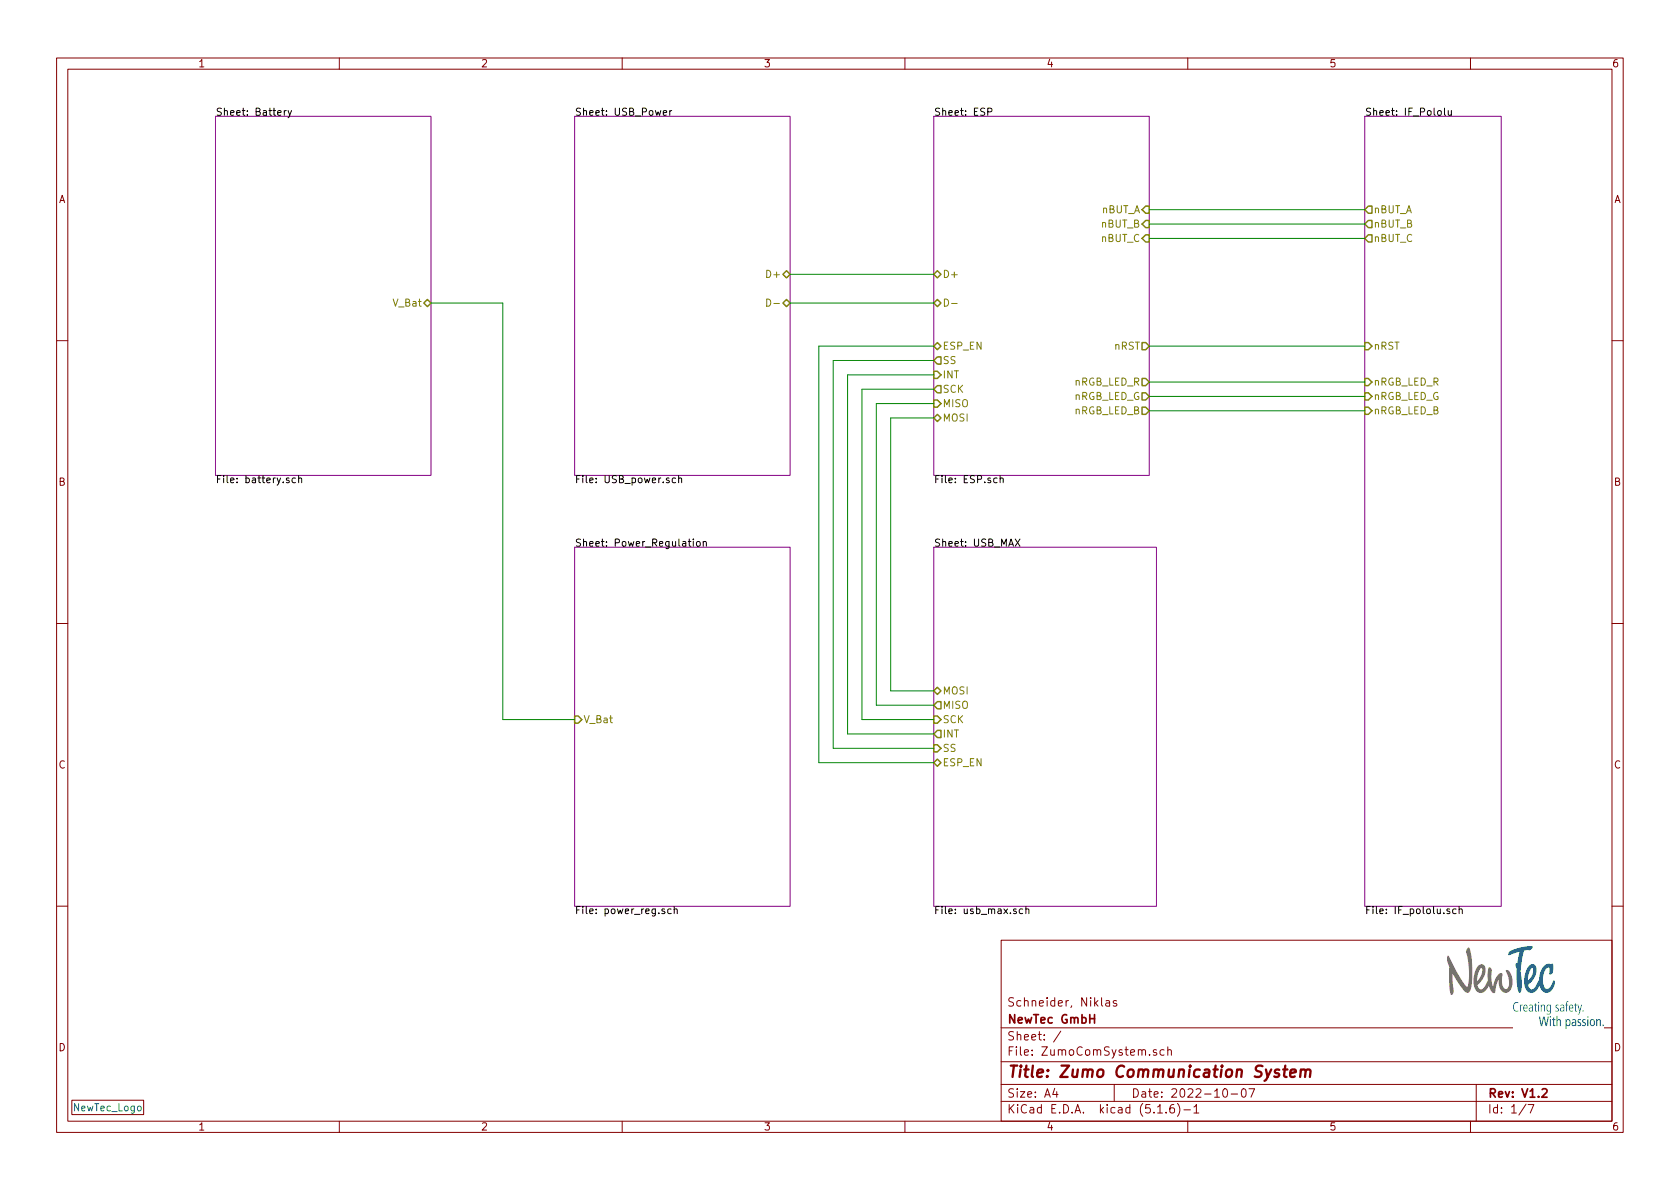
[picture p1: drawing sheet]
EESchema Schematic File Version 4
EELAYER 30 0
EELAYER END
$Descr A4 11693 8268
encoding utf-8
Sheet 1 7
Title "Zumo Communication System"
Date "2022-10-07"
Rev "V1.2"
Comp "NewTec GmbH"
Comment1 "Schneider, Niklas"
Comment2 ""
Comment3 ""
Comment4 ""
$EndDescr
$Sheet
S 4000 3800 1500 2500
U 60C4F1BF
F0 "Power_Regulation" 50
F1 "power_reg.sch" 50
F2 "V_Bat" I L 4000 5000 50 
$EndSheet
$Sheet
S 6500 3800 1550 2500
U 60C500E6
F0 "USB_MAX" 50
F1 "usb_max.sch" 50
F2 "SS" I L 6500 5200 50 
F3 "INT" O L 6500 5100 50 
F4 "SCK" I L 6500 5000 50 
F5 "MISO" O L 6500 4900 50 
F6 "MOSI" B L 6500 4800 50 
F7 "ESP_EN" B L 6500 5300 50 
$EndSheet
$Sheet
S 1500 800  1500 2500
U 60C3F332
F0 "Battery" 50
F1 "battery.sch" 50
F2 "V_Bat" B R 3000 2100 50 
$EndSheet
Wire Wire Line
	3000 2100 3500 2100
Wire Wire Line
	3500 2100 3500 5000
Wire Wire Line
	3500 5000 4000 5000
Wire Wire Line
	6500 2500 5800 2500
Wire Wire Line
	5800 2500 5800 5200
Wire Wire Line
	5800 5200 6500 5200
Wire Wire Line
	6500 2600 5900 2600
Wire Wire Line
	5900 2600 5900 5100
Wire Wire Line
	5900 5100 6500 5100
Wire Wire Line
	6500 2700 6000 2700
Wire Wire Line
	6000 2700 6000 5000
Wire Wire Line
	6000 5000 6500 5000
Wire Wire Line
	6500 2800 6100 2800
Wire Wire Line
	6100 2800 6100 4900
Wire Wire Line
	6100 4900 6500 4900
Wire Wire Line
	6500 2900 6200 2900
Wire Wire Line
	6200 2900 6200 4800
Wire Wire Line
	6200 4800 6500 4800
Wire Wire Line
	9500 1450 8000 1450
Wire Wire Line
	8000 1550 9500 1550
Wire Wire Line
	9500 1650 8000 1650
Wire Wire Line
	8000 2400 9500 2400
$Sheet
S 4000 800  1500 2500
U 60C3F428
F0 "USB_Power" 50
F1 "USB_power.sch" 50
F2 "D-" B R 5500 2100 50 
F3 "D+" B R 5500 1900 50 
$EndSheet
Wire Wire Line
	8000 2650 9500 2650
Wire Wire Line
	8000 2750 9500 2750
Wire Wire Line
	8000 2850 9500 2850
$Sheet
S 6500 800  1500 2500
U 60C4E4D0
F0 "ESP" 50
F1 "ESP.sch" 50
F2 "SS" O L 6500 2500 50 
F3 "INT" I L 6500 2600 50 
F4 "SCK" O L 6500 2700 50 
F5 "MISO" I L 6500 2800 50 
F6 "MOSI" B L 6500 2900 50 
F7 "D+" B L 6500 1900 50 
F8 "D-" B L 6500 2100 50 
F9 "nRGB_LED_R" O R 8000 2650 50 
F10 "nRGB_LED_G" O R 8000 2750 50 
F11 "nRGB_LED_B" O R 8000 2850 50 
F12 "nRST" O R 8000 2400 50 
F13 "nBUT_B" I R 8000 1550 50 
F14 "nBUT_C" I R 8000 1650 50 
F15 "nBUT_A" I R 8000 1450 50 
F16 "ESP_EN" B L 6500 2400 50 
$EndSheet
$Sheet
S 9500 800  950  5500
U 60C50401
F0 "IF_Pololu" 50
F1 "IF_pololu.sch" 50
F2 "nRGB_LED_R" I L 9500 2650 50 
F3 "nRGB_LED_G" I L 9500 2750 50 
F4 "nRGB_LED_B" I L 9500 2850 50 
F5 "nRST" I L 9500 2400 50 
F6 "nBUT_C" O L 9500 1650 50 
F7 "nBUT_B" O L 9500 1550 50 
F8 "nBUT_A" O L 9500 1450 50 
$EndSheet
Wire Wire Line
	5500 1900 6500 1900
Wire Wire Line
	5500 2100 6500 2100
Wire Wire Line
	6500 2400 5700 2400
Wire Wire Line
	5700 2400 5700 5300
Wire Wire Line
	5700 5300 6500 5300
$Comp
L NewTec_Logo:NewTec_Logo Logo1
U 1 1
P 750 7700
F 0 "Logo1" H 750 7800 50  0001 C CNN
F 1 "NewTec_Logo" H 750 7700 50  0000 C CNN
F 2 "footprints:NT_Kicad_Logo_2500x2500" H 750 7700 50  0001 C CNN
F 3 "" H 750 7700 50  0001 C CNN
	1    750  7700
	1    0    0    -1  
$EndComp
$EndSCHEMATC
